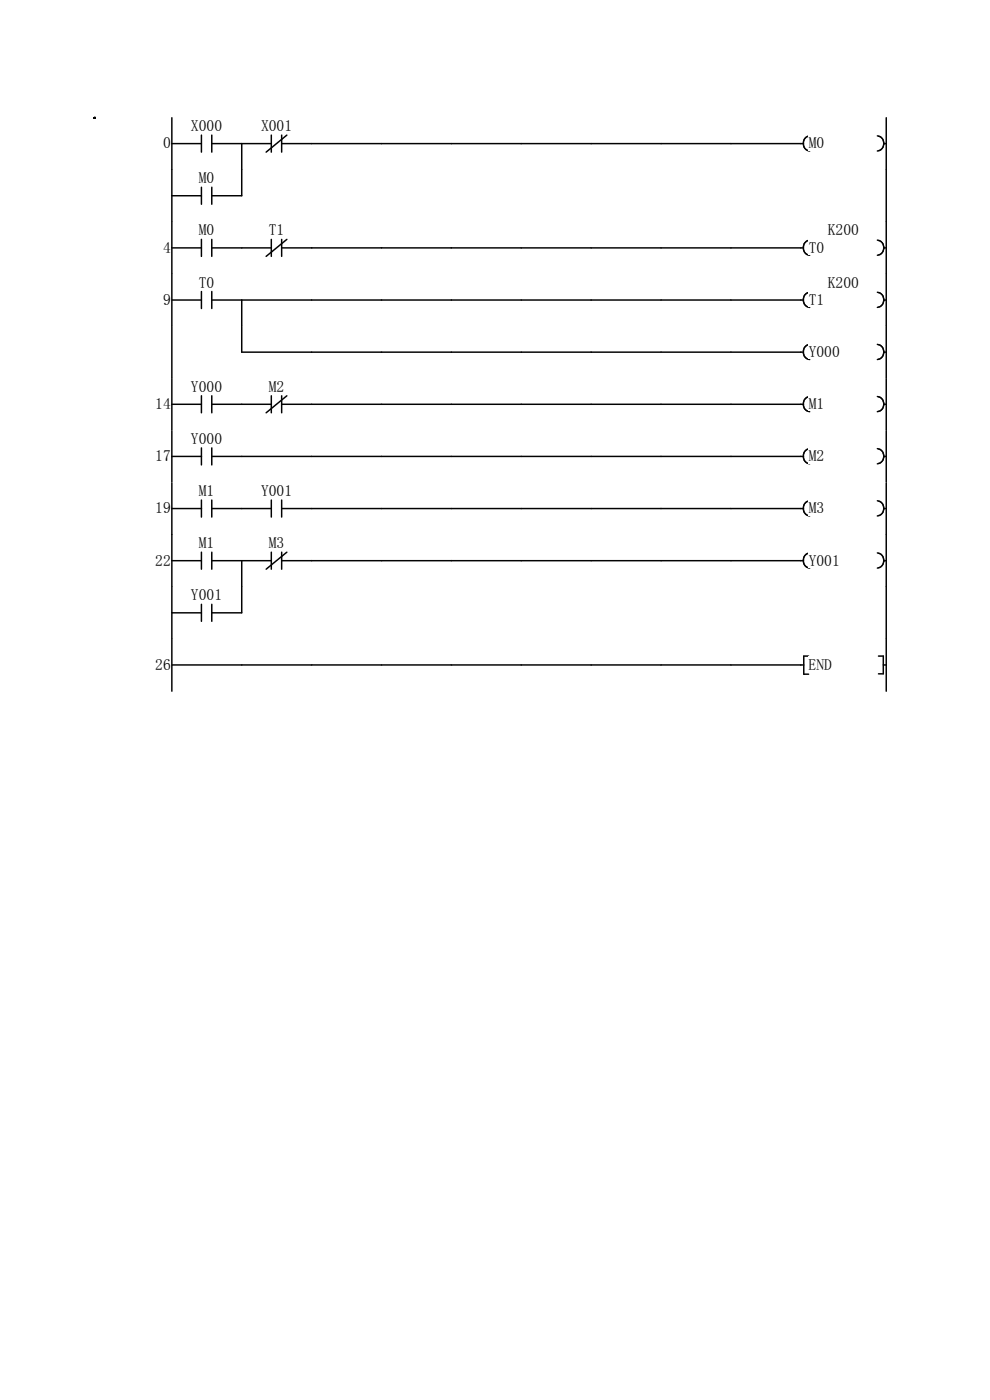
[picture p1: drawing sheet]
<svg xmlns="http://www.w3.org/2000/svg" width="210mm" height="297mm" viewBox="0 0 210 297" stroke-linecap="round" stroke-linejoin="round" font-family="sans-serif">
<path d="M36.5 30.5h6.2M36.5 25v11M42.7 28.7v3.6M44.9 30.5h6.4M44.9 28.7v3.6" fill="none" stroke="#070000" stroke-width=".31"/>
<path d="M55.4 25h6.6v3.3h-6.6z" fill="#fff"/>
<path d="M57.6 30.5h-6.3v5.5M57.6 28.7v3.6M59.7 30.5h110.7M59.7 28.7v3.6M60.8 28.7l-4.3 3.6M171.8 28.8a1.63 1.63 0 0 0-1.4 1.6 1.63 1.63 0 0 0 1.4 1.6" fill="none" stroke="#070000" stroke-width=".31"/>
<path d="M171.5 28.7h3.3v3.3h-3.3z" fill="#fff"/>
<path d="M186.1 28.8a1.62 1.62 0 0 1 1.4 1.6 1.62 1.62 0 0 1-1.4 1.6M187.4 30.5h.6M188 25v11" fill="none" stroke="#070000" stroke-width=".31"/>
<g fill="#fff">
<path d="M20 36.1h16.5v11h-16.5z"/>
<path d="M36.5 36.1h14.8v11h-14.8z"/>
<path d="M51.3 36.1h14.8v11h-14.8z"/>
<path d="M66.1 36.1h14.8v11h-14.8z"/>
<path d="M80.9 36.1h14.9v11h-14.9z"/>
<path d="M95.8 36.1h14.8v11h-14.8z"/>
<path d="M110.6 36.1h14.8v11h-14.8z"/>
<path d="M125.4 36.1h14.9v11h-14.9z"/>
<path d="M140.3 36.1h14.8v11h-14.8z"/>
<path d="M155.1 36.1h14.8v11h-14.8z"/>
<path d="M169.9 36.1h18.1v11h-18.1z"/>
<path d="M42.2 36h3.3v3.3h-3.3z"/>
</g>
<path d="M36.5 36v11.1M42.7 39.7v3.6M44.9 39.7v3.6M51.3 36v5.5h-6.4M188 36v11.1M36.5 41.5h6.2" fill="none" stroke="#070000" stroke-width=".31"/>
<g fill="#fff">
<path d="M20 47.1h16.5v11.1h-16.5z"/>
<path d="M36.5 47.1h14.8v11.1h-14.8z"/>
<path d="M51.3 47.1h14.8v11.1h-14.8z"/>
<path d="M66.1 47.1h14.8v11.1h-14.8z"/>
<path d="M80.9 47.1h14.9v11.1h-14.9z"/>
<path d="M95.8 47.1h14.8v11.1h-14.8z"/>
<path d="M110.6 47.1h14.8v11.1h-14.8z"/>
<path d="M125.4 47.1h14.9v11.1h-14.9z"/>
<path d="M140.3 47.1h14.8v11.1h-14.8z"/>
<path d="M155.1 47.1h14.8v11.1h-14.8z"/>
<path d="M169.9 47.1h18.1v11.1h-18.1z"/>
<path d="M34.6 50.8h1.6v3.3h-1.6z"/>
<path d="M42.2 47.1h3.3v3.3h-3.3z"/>
</g>
<path d="M36.5 52.6h6.2M36.5 47.1v11.1M42.7 50.8v3.6M44.9 52.6h6.4M44.9 50.8v3.6" fill="none" stroke="#070000" stroke-width=".31"/>
<path d="M57 47.1h3.3v3.3h-3.3z" fill="#fff"/>
<path d="M51.3 52.6h6.3M57.6 50.8v3.6M59.7 52.6h110.7M59.7 50.8v3.6M60.8 50.8l-4.3 3.6M171.8 50.9a1.63 1.63 0 0 0-1.4 1.6 1.63 1.63 0 0 0 1.4 1.7" fill="none" stroke="#070000" stroke-width=".31"/>
<g fill="#fff">
<path d="M175.6 47.1h6.6v3.3h-6.6z"/>
<path d="M171.5 50.8h3.3v3.3h-3.3z"/>
</g>
<path d="M186.1 50.9a1.62 1.62 0 0 1 1.4 1.6 1.62 1.62 0 0 1-1.4 1.7M187.4 52.6h.6M188 47.1v11.1" fill="none" stroke="#070000" stroke-width=".31"/>
<g fill="#fff">
<path d="M20 58.2h16.5v11h-16.5z"/>
<path d="M36.5 58.2h14.8v11h-14.8z"/>
<path d="M51.3 58.2h14.8v11h-14.8z"/>
<path d="M66.1 58.2h14.8v11h-14.8z"/>
<path d="M80.9 58.2h14.9v11h-14.9z"/>
<path d="M95.8 58.2h14.8v11h-14.8z"/>
<path d="M110.6 58.2h14.8v11h-14.8z"/>
<path d="M125.4 58.2h14.9v11h-14.9z"/>
<path d="M140.3 58.2h14.8v11h-14.8z"/>
<path d="M155.1 58.2h14.8v11h-14.8z"/>
<path d="M169.9 58.2h18.1v11h-18.1z"/>
<path d="M34.6 61.8h1.6v3.4h-1.6z"/>
<path d="M42.2 58.2h3.3v3.3h-3.3z"/>
</g>
<path d="M36.5 58.2v11M36.5 63.6h6.2M42.7 61.8v3.6M44.9 63.6h125.5M44.9 61.8v3.6M51.3 63.6v5.6M171.8 62a1.63 1.63 0 0 0-1.4 1.6 1.63 1.63 0 0 0 1.4 1.6" fill="none" stroke="#070000" stroke-width=".31"/>
<g fill="#fff">
<path d="M175.6 58.2h6.6v3.3h-6.6z"/>
<path d="M171.5 61.8h3.3v3.4h-3.3z"/>
</g>
<path d="M188 58.2v11M186.1 62a1.62 1.62 0 0 1 1.4 1.6 1.62 1.62 0 0 1-1.4 1.6M187.4 63.6h.6" fill="none" stroke="#070000" stroke-width=".31"/>
<g fill="#fff">
<path d="M20 69.2h16.5v11.1h-16.5z"/>
<path d="M36.5 69.2h14.8v11.1h-14.8z"/>
<path d="M51.3 69.2h14.8v11.1h-14.8z"/>
<path d="M66.1 69.2h14.8v11.1h-14.8z"/>
<path d="M80.9 69.2h14.9v11.1h-14.9z"/>
<path d="M95.8 69.2h14.8v11.1h-14.8z"/>
<path d="M110.6 69.2h14.8v11.1h-14.8z"/>
<path d="M125.4 69.2h14.9v11.1h-14.9z"/>
<path d="M140.3 69.2h14.8v11.1h-14.8z"/>
<path d="M155.1 69.2h14.8v11.1h-14.8z"/>
<path d="M169.9 69.2h18.1v11.1h-18.1z"/>
</g>
<path d="M36.5 69.2v11.1M51.3 69.2v5.5h119.1M171.8 73.1a1.63 1.63 0 0 0-1.4 1.6 1.63 1.63 0 0 0 1.4 1.6" fill="none" stroke="#070000" stroke-width=".31"/>
<path d="M171.5 72.9h6.6v3.3h-6.6z" fill="#fff"/>
<path d="M186.1 73.1a1.62 1.62 0 0 1 1.4 1.6 1.62 1.62 0 0 1-1.4 1.6M187.4 74.7h.6M188 69.2v11.1" fill="none" stroke="#070000" stroke-width=".31"/>
<g fill="#fff">
<path d="M20 80.3h16.5v11.1h-16.5z"/>
<path d="M36.5 80.3h14.8v11.1h-14.8z"/>
<path d="M51.3 80.3h14.8v11.1h-14.8z"/>
<path d="M66.1 80.3h14.8v11.1h-14.8z"/>
<path d="M80.9 80.3h14.9v11.1h-14.9z"/>
<path d="M95.8 80.3h14.8v11.1h-14.8z"/>
<path d="M110.6 80.3h14.8v11.1h-14.8z"/>
<path d="M125.4 80.3h14.9v11.1h-14.9z"/>
<path d="M140.3 80.3h14.8v11.1h-14.8z"/>
<path d="M155.1 80.3h14.8v11.1h-14.8z"/>
<path d="M169.9 80.3h18.1v11.1h-18.1z"/>
<path d="M32.9 83.9h3.3v3.3h-3.3z"/>
<path d="M40.5 80.3h6.6v3.3h-6.6z"/>
</g>
<path d="M36.5 85.8h6.2M36.5 80.3v11M42.7 84v3.6M44.9 85.8h6.4M44.9 84v3.6" fill="none" stroke="#070000" stroke-width=".31"/>
<path d="M57 80.3h3.3v3.3h-3.3z" fill="#fff"/>
<path d="M51.3 85.8h6.3M57.6 84v3.6M59.7 85.8h110.7M59.7 84v3.6M60.8 84l-4.3 3.6M171.8 84.1a1.63 1.63 0 0 0-1.4 1.6 1.63 1.63 0 0 0 1.4 1.6" fill="none" stroke="#070000" stroke-width=".31"/>
<path d="M171.5 83.9h3.3v3.3h-3.3z" fill="#fff"/>
<path d="M186.1 84.1a1.62 1.62 0 0 1 1.4 1.6 1.62 1.62 0 0 1-1.4 1.6M187.4 85.8h.6M188 80.3v11" fill="none" stroke="#070000" stroke-width=".31"/>
<g fill="#fff">
<path d="M20 91.4h16.5v11h-16.5z"/>
<path d="M36.5 91.4h14.8v11h-14.8z"/>
<path d="M51.3 91.4h14.8v11h-14.8z"/>
<path d="M66.1 91.4h14.8v11h-14.8z"/>
<path d="M80.9 91.4h14.9v11h-14.9z"/>
<path d="M95.8 91.4h14.8v11h-14.8z"/>
<path d="M110.6 91.4h14.8v11h-14.8z"/>
<path d="M125.4 91.4h14.9v11h-14.9z"/>
<path d="M140.3 91.4h14.8v11h-14.8z"/>
<path d="M155.1 91.4h14.8v11h-14.8z"/>
<path d="M169.9 91.4h18.1v11h-18.1z"/>
<path d="M32.9 95h3.3v3.3h-3.3z"/>
<path d="M40.5 91.4h6.6v3.3h-6.6z"/>
</g>
<path d="M36.5 96.8h6.2M36.5 91.3v11.1M42.7 95v3.6M44.9 96.8h125.5M44.9 95v3.6M171.8 95.2a1.63 1.63 0 0 0-1.4 1.6 1.63 1.63 0 0 0 1.4 1.6" fill="none" stroke="#070000" stroke-width=".31"/>
<path d="M171.5 95h3.3v3.3h-3.3z" fill="#fff"/>
<path d="M186.1 95.2a1.62 1.62 0 0 1 1.4 1.6 1.62 1.62 0 0 1-1.4 1.6M187.4 96.8h.6M188 91.3v11.1" fill="none" stroke="#070000" stroke-width=".31"/>
<g fill="#fff">
<path d="M20 102.4h16.5v11.1h-16.5z"/>
<path d="M36.5 102.4h14.8v11.1h-14.8z"/>
<path d="M51.3 102.4h14.8v11.1h-14.8z"/>
<path d="M66.1 102.4h14.8v11.1h-14.8z"/>
<path d="M80.9 102.4h14.9v11.1h-14.9z"/>
<path d="M95.8 102.4h14.8v11.1h-14.8z"/>
<path d="M110.6 102.4h14.8v11.1h-14.8z"/>
<path d="M125.4 102.4h14.9v11.1h-14.9z"/>
<path d="M140.3 102.4h14.8v11.1h-14.8z"/>
<path d="M155.1 102.4h14.8v11.1h-14.8z"/>
<path d="M169.9 102.4h18.1v11.1h-18.1z"/>
<path d="M32.9 106.1h3.3v3.3h-3.3z"/>
<path d="M42.2 102.4h3.3v3.3h-3.3z"/>
</g>
<path d="M36.5 107.9h6.2M36.5 102.4v11.1M42.7 106.1v3.6M44.9 107.9h6.4M44.9 106.1v3.6" fill="none" stroke="#070000" stroke-width=".31"/>
<path d="M55.4 102.4h6.6v3.3h-6.6z" fill="#fff"/>
<path d="M51.3 107.9h6.3M57.6 106.1v3.6M59.7 107.9h110.7M59.7 106.1v3.6M171.8 106.2a1.63 1.63 0 0 0-1.4 1.6 1.63 1.63 0 0 0 1.4 1.7" fill="none" stroke="#070000" stroke-width=".31"/>
<path d="M171.5 106.1h3.3v3.3h-3.3z" fill="#fff"/>
<path d="M186.1 106.2a1.62 1.62 0 0 1 1.4 1.6 1.62 1.62 0 0 1-1.4 1.7M187.4 107.9h.6M188 102.4v11.1" fill="none" stroke="#070000" stroke-width=".31"/>
<g fill="#fff">
<path d="M20 113.5h16.5v11h-16.5z"/>
<path d="M36.5 113.5h14.8v11h-14.8z"/>
<path d="M51.3 113.5h14.8v11h-14.8z"/>
<path d="M66.1 113.5h14.8v11h-14.8z"/>
<path d="M80.9 113.5h14.9v11h-14.9z"/>
<path d="M95.8 113.5h14.8v11h-14.8z"/>
<path d="M110.6 113.5h14.8v11h-14.8z"/>
<path d="M125.4 113.5h14.9v11h-14.9z"/>
<path d="M140.3 113.5h14.8v11h-14.8z"/>
<path d="M155.1 113.5h14.8v11h-14.8z"/>
<path d="M169.9 113.5h18.1v11h-18.1z"/>
<path d="M32.9 117.1h3.3v3.3h-3.3z"/>
<path d="M42.2 113.5h3.3v3.3h-3.3z"/>
</g>
<path d="M36.5 118.9h6.2M36.5 113.5v11M42.7 117.1v3.7M44.9 118.9h6.4M44.9 117.1v3.7" fill="none" stroke="#070000" stroke-width=".31"/>
<path d="M57 113.5h3.3v3.3h-3.3z" fill="#fff"/>
<path d="M57.6 118.9h-6.3v5.6M57.6 117.1v3.7M59.7 118.9h110.7M59.7 117.1v3.7M60.8 117.1l-4.3 3.7M171.8 117.3a1.63 1.63 0 0 0-1.4 1.6 1.63 1.63 0 0 0 1.4 1.6" fill="none" stroke="#070000" stroke-width=".31"/>
<path d="M171.5 117.1h6.6v3.3h-6.6z" fill="#fff"/>
<path d="M186.1 117.3a1.62 1.62 0 0 1 1.4 1.6 1.62 1.62 0 0 1-1.4 1.6M187.4 118.9h.6M188 113.5v11" fill="none" stroke="#070000" stroke-width=".31"/>
<g fill="#fff">
<path d="M20 124.5h16.5v11.1h-16.5z"/>
<path d="M36.5 124.5h14.8v11.1h-14.8z"/>
<path d="M51.3 124.5h14.8v11.1h-14.8z"/>
<path d="M66.1 124.5h14.8v11.1h-14.8z"/>
<path d="M80.9 124.5h14.9v11.1h-14.9z"/>
<path d="M95.8 124.5h14.8v11.1h-14.8z"/>
<path d="M110.6 124.5h14.8v11.1h-14.8z"/>
<path d="M125.4 124.5h14.9v11.1h-14.9z"/>
<path d="M140.3 124.5h14.8v11.1h-14.8z"/>
<path d="M155.1 124.5h14.8v11.1h-14.8z"/>
<path d="M169.9 124.5h18.1v11.1h-18.1z"/>
<path d="M40.5 124.5h6.6v3.3h-6.6z"/>
</g>
<path d="M36.5 130h6.2M36.5 124.5v11.1M42.7 128.2v3.6M44.9 128.2v3.6M51.3 124.5v5.5h-6.4M188 124.5v11.1" fill="none" stroke="#070000" stroke-width=".31"/>
<g fill="#fff">
<path d="M20 135.6h16.5v11h-16.5z"/>
<path d="M36.5 135.6h14.8v11h-14.8z"/>
<path d="M51.3 135.6h14.8v11h-14.8z"/>
<path d="M66.1 135.6h14.8v11h-14.8z"/>
<path d="M80.9 135.6h14.9v11h-14.9z"/>
<path d="M95.8 135.6h14.8v11h-14.8z"/>
<path d="M110.6 135.6h14.8v11h-14.8z"/>
<path d="M125.4 135.6h14.9v11h-14.9z"/>
<path d="M140.3 135.6h14.8v11h-14.8z"/>
<path d="M155.1 135.6h14.8v11h-14.8z"/>
<path d="M169.9 135.6h18.1v11h-18.1z"/>
<path d="M32.9 139.3h3.3v3.3h-3.3z"/>
</g>
<path d="M36.5 135.6v11M171.5 139.2h-1v3.8h1M36.5 141.1h134" fill="none" stroke="#070000" stroke-width=".31"/>
<path d="M171.5 139.3h5v3.3h-5z" fill="#fff"/>
<path d="M186.3 139.2h1.1v3.7h-1.1M188 135.6v11M187.4 141.1h.6" fill="none" stroke="#070000" stroke-width=".31"/>
<circle cx="20" cy="25" r=".16" fill="#070000"/>
<g font-size="3.3">
<text x="40.5" y="27.8">X000</text>
<text x="55.4" y="27.8">X001</text>
<text x="34.6" y="31.5">0</text>
<text x="171.5" y="31.5">M0</text>
<text x="42.2" y="38.9">M0</text>
<text x="34.6" y="53.6">4</text>
<text x="42.2" y="50">M0</text>
<text x="57" y="50">T1</text>
<text x="171.5" y="53.6">T0</text>
<text x="175.6" y="50">K200</text>
<text x="34.6" y="64.7">9</text>
<text x="42.2" y="61">T0</text>
<text x="171.5" y="64.7">T1</text>
<text x="175.6" y="61">K200</text>
<text x="171.5" y="75.7">Y000</text>
<text x="40.5" y="83.1">Y000</text>
<text x="57" y="83.1">M2</text>
<text x="32.9" y="86.8">14</text>
<text x="171.5" y="86.8">M1</text>
<text x="40.5" y="94.2">Y000</text>
<text x="32.9" y="97.9">17</text>
<text x="171.5" y="97.9">M2</text>
<text x="42.2" y="105.2">M1</text>
<text x="55.4" y="105.2">Y001</text>
<text x="32.9" y="108.9">19</text>
<text x="171.5" y="108.9">M3</text>
<text x="32.9" y="120">22</text>
<text x="42.2" y="116.3">M1</text>
<text x="57" y="116.3">M3</text>
<text x="171.5" y="120">Y001</text>
<text x="40.5" y="127.3">Y001</text>
<text x="32.9" y="142.1">26</text>
<text x="171.5" y="142.1">END</text>
</g>
</svg>
